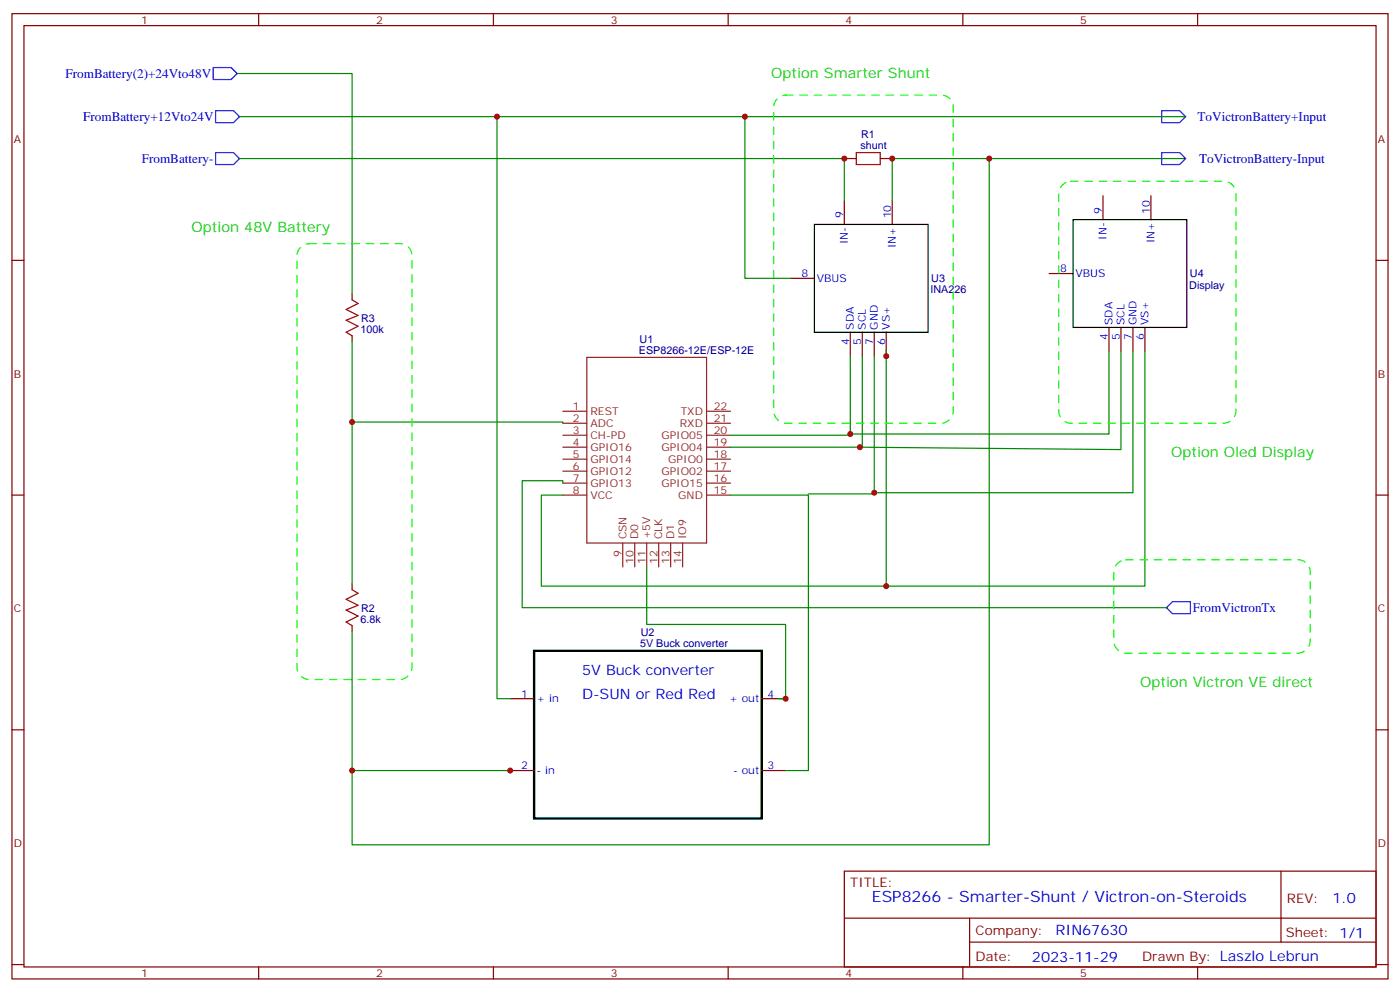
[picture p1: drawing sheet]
<svg xmlns="http://www.w3.org/2000/svg" width="412mm" height="292mm" viewBox="0 0 412 292" stroke-linecap="round" stroke-linejoin="round" font-family="sans-serif">
<g fill="none" stroke="#870000" stroke-width=".35">
<path d="M3.5 4h405.4v284.4h-405.4zM7.1 7.5h398.2v277.3h-398.2zM76.2 4v3.5M145.3 4v3.5M214.5 4v3.5M283.6 4v3.5M352.8 4v3.5M248.7 59.1v7M248.7 46.7h3.5M259.3 46.7h3.5M262.8 59.1v7M324.9 57.6v7.1"/>
<path d="M339 57.6v7.1M3.5 76.7h3.6M405.3 76.7h3.6M103.7 86.6v1.7M103.7 98.9v1.8M232.8 82h7.1M250.5 97.9v7M254 97.9v7M257.5 97.9v7M261.1 97.9v7M309 80.6h7.1M326.7 96.4v7.1"/>
<path d="M330.2 96.4v7.1M333.7 96.4v7.1M337.3 96.4v7.1M3.5 145.8h3.6M405.3 145.8h3.6M103.7 171.9v1.8M103.7 184.3v1.8M3.5 215h3.6M150.3 205.8h7M224.4 205.8h7M405.3 215h3.6M150.3 227h7"/>
<path d="M224.4 227h7M248.7 256.6h156.6v28.2h-156.6zM377.3 256.6v20.9M248.7 270.5h156.5M285.6 277.5h119.6M285.6 270.5v14.1M3.5 284.1h3.6M76.2 284.8v3.6M145.3 284.8v3.6M214.5 284.8v3.6M283.6 284.8v3.6M352.8 284.8v3.6"/>
<path d="M405.3 284.1h3.6"/>
</g>
<g fill="none" stroke="#8c2424" stroke-width=".35">
<path d="M172.9 105.3h35.2v54.6h-35.2zM165.8 131.7h7.1M165.8 121.1h7.1M165.8 124.7h7.1M165.8 135.3h7.1M165.8 138.8h7.1M165.8 128.2h7.1M208.1 131.7h7.1M208.1 121.1h7.1M208.1 124.7h7.1M208.1 135.3h7.1M208.1 138.8h7.1"/>
<path d="M208.1 128.2h7.1M165.8 145.8h7.1M165.8 142.3h7.1M183.4 159.9v7.1M187 159.9v7.1M190.5 159.9v7.1M194 159.9v7.1M197.6 159.9v7.1M201.1 159.9v7.1M208.1 145.8h7.1M208.1 142.3h7.1"/>
</g>
<path d="M157.3 191.7h67.1v49.4h-67.1z" fill="none" stroke="#000" stroke-width=".71"/>
<path d="M62.8 19.9h5.3l1.7 1.8-1.7 1.7h-5.3zM63.5 32.6h5.3l1.8 1.8-1.8 1.7h-5.3zM342.2 32.6h5.3l1.7 1.8-1.7 1.7h-5.3zM63.5 44.9h5.3l1.8 1.8-1.8 1.8h-5.3zM342.2 44.9h5.3l1.7 1.8-1.7 1.8h-5.3zM343.6 179l1.8-1.8h5.3v3.6h-5.3z" fill="none" stroke="#00f" stroke-width=".35"/>
<g fill="none" stroke="#008700" stroke-width=".35">
<path d="M69.8 21.7h33.9v64.9M70.6 34.4h75.8v171.4h3.9M146.4 34.4h202.8M219.4 34.4v47.6h13.4M70.6 46.7h178.1v12.4M291.4 46.7v202.1h-187.7v-21.8M349.2 46.7h-86.4v12.4M103.7 100.7v71.2M250.5 104.9v23.3h-35.3M254 104.9v26.8h-38.8M257.5 104.9v40.6h-19.4M261.1 103.2v69.4h-101.6v-26.8h6.3"/>
<path d="M326.7 103.5v24.3h-76.2M330.2 103.5v28.9l-76.9-.7M333.7 103.5v41.6h-76.2M337.3 103.5v69.1h-76.2M103.7 124.3h62.1v.4M165.8 142.3v-.7h-12v37.4h189.8M215.2 145.8h22.9v81.2h-6.7M190.5 167v16.9h40.9v21.9h-2.1M103.7 186.1v40.9h47.3"/>
</g>
<path d="M239.9 66.1h33.5v31.8h-33.5zM316.1 64.7h33.5v31.7h-33.5z" fill="none" stroke="#000" stroke-width=".35"/>
<path d="M252.2 44.9h7.1v3.6h-7.1zM103.7 88.3l1.8 1.1-3.5 1.8 3.5 1.7-3.5 1.4 3.5 1.8-3.5 1.8 1.7 1M103.7 173.7l1.8 1.1-3.5 1.7 3.5 1.8-3.5 1.4 3.5 1.8-3.5 1.7 1.7 1.1" fill="none" stroke="#a10000" stroke-width=".35"/>
<path d="M231.4 28h45.9a3.5 3.5 0 0 1 3.5 3.5v89.6a3.8 3.8 0 0 1-3.5 3.6h-45.9a3.8 3.8 0 0 1-3.5-3.6v-89.6a3.8 3.8 0 0 1 3.5-3.5M315.4 53.4h45.1a3.5 3.5 0 0 1 3.6 3.5v64.2a3.8 3.8 0 0 1-3.6 3.6h-45.1a3.8 3.8 0 0 1-3.5-3.6v-64.2a3.8 3.8 0 0 1 3.5-3.5M91 71.8h26.8a3.5 3.5 0 0 1 3.6 3.5v121.3a3.8 3.8 0 0 1-3.6 3.6h-26.8a3.8 3.8 0 0 1-3.5-3.6v-121.3a3.8 3.8 0 0 1 3.5-3.5M331.6 164.9h50.8a3.5 3.5 0 0 1 3.5 3.5v20.5a3.8 3.8 0 0 1-3.5 3.5h-50.8a3.8 3.8 0 0 1-3.5-3.5v-20.5a3.8 3.8 0 0 1 3.5-3.5" fill="none" stroke="#0f0" stroke-width=".35" stroke-dasharray="2.1 2.1"/>
<g fill="#c00">
<circle cx="248.7" cy="46.7" r=".88"/>
<circle cx="262.8" cy="46.7" r=".88"/>
<circle cx="146.4" cy="34.4" r=".88"/>
<circle cx="103.7" cy="124.3" r=".88"/>
<circle cx="150.3" cy="227" r=".88"/>
<circle cx="250.5" cy="127.8" r=".88"/>
<circle cx="257.5" cy="145.1" r=".88"/>
<circle cx="231.4" cy="205.8" r=".88"/>
<circle cx="261.1" cy="104.9" r=".88"/>
<circle cx="261.1" cy="172.6" r=".88"/>
<circle cx="253.3" cy="131.7" r=".88"/>
<circle cx="291.4" cy="46.7" r=".88"/>
<circle cx="103.7" cy="227" r=".88"/>
<circle cx="219.4" cy="34.4" r=".88"/>
</g>
<text font-size="4.6" fill="#00f" x="256.8" y="265.8">ESP8266 - Smarter-Shunt / Victron-on-Steroids</text>
<g font-size="4.2" fill="#0c0">
<text x="227.2" y="23.1">Option Smarter Shunt</text>
<text x="56.4" y="68.2">Option 48V Battery</text>
<text x="345" y="134.5">Option Oled Display</text>
<text x="335.8" y="202.3">Option Victron VE direct</text>
</g>
<g font-size="4.2" fill="#00f">
<text x="171.4" y="198.8">5V Buck converter</text>
<text x="171.4" y="205.8">D-SUN or Red Red</text>
<text x="392.5" y="265.9">1.0</text>
<text x="310.9" y="275.4">RIN67630</text>
<text x="304" y="283.2">2023-11-29</text>
</g>
<g font-size="3.9" fill="#00f">
<text x="19.3" y="23">FromBattery(2)+24Vto48V</text>
<text x="24.5" y="35.7">FromBattery+12Vto24V</text>
<text x="352.8" y="35.7">ToVictronBattery+Input</text>
<text x="41.8" y="48">FromBattery-</text>
<text x="353.2" y="48">ToVictronBattery-Input</text>
<text x="351.4" y="180.3">FromVictronTx</text>
</g>
<g font-size="3.9" fill="#800">
<text x="250.5" y="261.2">TITLE:</text>
<text x="379.1" y="265.9">REV:</text>
<text x="287.4" y="275.4">Company:</text>
<text x="378.7" y="276">Sheet: 1/1</text>
<text x="287.4" y="283.1">Date:</text>
<text x="336.4" y="283.2">Drawn By: Laszlo Lebrun</text>
</g>
<g font-size="3.2" fill="#800">
<text x="41.6" y="7">1</text>
<text x="110.8" y="7">2</text>
<text x="179.9" y="7">3</text>
<text x="249.1" y="7">4</text>
<text x="318.2" y="7">5</text>
<text x="4.1" y="42.1">A</text>
<text x="405.9" y="42.1">A</text>
<text x="4.1" y="111.3">B</text>
<text x="405.9" y="111.3">B</text>
<text x="4.1" y="180.4">C</text>
<text x="405.9" y="180.4">C</text>
<text x="4.1" y="249.6">D</text>
<text x="405.9" y="249.6">D</text>
<text x="41.6" y="287.8">1</text>
<text x="110.8" y="287.8">2</text>
<text x="179.9" y="287.8">3</text>
<text x="249.1" y="287.8">4</text>
<text x="318.2" y="287.8">5</text>
</g>
<g font-size="3.2" fill="#000080">
<text x="253.7" y="40.6">R1</text>
<text x="253.5" y="43.9">shunt</text>
<text x="274.3" y="83.1">U3</text>
<text x="350.5" y="81.7">U4</text>
<text x="274.1" y="86.4">INA226</text>
<text x="350.3" y="85">Display</text>
<text x="106.4" y="94.8">R3</text>
<text x="106.2" y="98.1">100k</text>
<text x="188.4" y="100.9">U1</text>
<text x="188.2" y="104.2">ESP8266-12E/ESP-12E</text>
<text x="106.2" y="183.4">6.8k</text>
<text x="106.4" y="180.1">R2</text>
<text x="188.5" y="190.6">5V Buck converter</text>
<text x="188.7" y="187.3">U2</text>
</g>
<g font-size="3.2" fill="#00f">
<text x="248.4" y="64.3" transform="rotate(-90 248.4 64.3)">9</text>
<text x="262.5" y="64.3" transform="rotate(-90 262.5 64.3)">10</text>
<text x="324.6" y="62.9" transform="rotate(-90 324.6 62.9)">9</text>
<text x="338.7" y="62.9" transform="rotate(-90 338.7 62.9)">10</text>
<text x="249.8" y="72" transform="rotate(-90 249.8 72)">IN-</text>
<text x="326" y="70.6" transform="rotate(-90 326 70.6)">IN-</text>
<text x="340.1" y="71.7" transform="rotate(-90 340.1 71.7)">IN+</text>
<text x="263.9" y="73.1" transform="rotate(-90 263.9 73.1)">IN+</text>
<text x="236.1" y="81.6">8</text>
<text x="240.6" y="83">VBUS</text>
<text x="312.3" y="80.2">8</text>
<text x="316.8" y="81.6">VBUS</text>
<text x="327.7" y="95.7" transform="rotate(-90 327.7 95.7)">SDA</text>
<text x="331.3" y="95.7" transform="rotate(-90 331.3 95.7)">SCL</text>
<text x="334.8" y="95.7" transform="rotate(-90 334.8 95.7)">GND</text>
<text x="338.3" y="95.7" transform="rotate(-90 338.3 95.7)">VS+</text>
<text x="250.1" y="101.6" transform="rotate(-90 250.1 101.6)">4</text>
<text x="251.5" y="97.2" transform="rotate(-90 251.5 97.2)">SDA</text>
<text x="253.6" y="101.6" transform="rotate(-90 253.6 101.6)">5</text>
<text x="255.1" y="97.2" transform="rotate(-90 255.1 97.2)">SCL</text>
<text x="257.2" y="101.6" transform="rotate(-90 257.2 101.6)">7</text>
<text x="258.6" y="97.2" transform="rotate(-90 258.6 97.2)">GND</text>
<text x="260.7" y="101.6" transform="rotate(-90 260.7 101.6)">6</text>
<text x="262.1" y="97.2" transform="rotate(-90 262.1 97.2)">VS+</text>
<text x="326.3" y="100.2" transform="rotate(-90 326.3 100.2)">4</text>
<text x="329.8" y="100.2" transform="rotate(-90 329.8 100.2)">5</text>
<text x="333.4" y="100.2" transform="rotate(-90 333.4 100.2)">7</text>
<text x="336.9" y="100.2" transform="rotate(-90 336.9 100.2)">6</text>
<text x="153.6" y="205.5">1</text>
<text x="158" y="206.9">+ in</text>
<text x="214.8" y="206.9">+ out</text>
<text x="226.1" y="205.5">4</text>
<text x="153.6" y="226.6">2</text>
<text x="226.1" y="226.6">3</text>
<text x="158" y="228">- in</text>
<text x="215.9" y="228">- out</text>
</g>
<g font-size="3.2" fill="#8d2323">
<text x="168.7" y="120.8">1</text>
<text x="168.7" y="124.3">2</text>
<text x="173.9" y="122.2">REST</text>
<text x="173.9" y="125.7">ADC</text>
<text x="200.3" y="125.7">RXD</text>
<text x="200.5" y="122.2">TXD</text>
<text x="210.3" y="120.8">22</text>
<text x="210.3" y="124.3">21</text>
<text x="168.7" y="131.4">4</text>
<text x="168.7" y="127.8">3</text>
<text x="173.9" y="129.3">CH-PD</text>
<text x="194.8" y="129.3">GPIO05</text>
<text x="210.3" y="131.4">19</text>
<text x="210.3" y="127.8">20</text>
<text x="168.7" y="134.9">5</text>
<text x="173.9" y="132.8">GPIO16</text>
<text x="173.9" y="136.3">GPIO14</text>
<text x="194.8" y="132.8">GPIO04</text>
<text x="196.9" y="136.3">GPIO0</text>
<text x="210.3" y="134.9">18</text>
<text x="168.7" y="138.4">6</text>
<text x="168.7" y="142">7</text>
<text x="173.9" y="139.8">GPIO12</text>
<text x="173.9" y="143.4">GPIO13</text>
<text x="194.8" y="139.8">GPIO02</text>
<text x="194.8" y="143.4">GPIO15</text>
<text x="210.3" y="138.4">17</text>
<text x="210.3" y="142">16</text>
<text x="168.7" y="145.5">8</text>
<text x="173.9" y="146.9">VCC</text>
<text x="199.8" y="146.9">GND</text>
<text x="210.3" y="145.5">15</text>
<text x="184.5" y="158.9" transform="rotate(-90 184.5 158.9)">CSN</text>
<text x="188" y="158.9" transform="rotate(-90 188 158.9)">D0</text>
<text x="191.6" y="158.9" transform="rotate(-90 191.6 158.9)">+5V</text>
<text x="195.1" y="158.9" transform="rotate(-90 195.1 158.9)">CLK</text>
<text x="198.6" y="158.9" transform="rotate(-90 198.6 158.9)">D1</text>
<text x="202.1" y="158.9" transform="rotate(-90 202.1 158.9)">IO9</text>
<text x="183.1" y="164.1" transform="rotate(-90 183.1 164.1)">9</text>
<text x="186.6" y="166.1" transform="rotate(-90 186.6 166.1)">10</text>
<text x="190.1" y="166.1" transform="rotate(-90 190.1 166.1)">11</text>
<text x="193.7" y="166.1" transform="rotate(-90 193.7 166.1)">12</text>
<text x="197.2" y="166.1" transform="rotate(-90 197.2 166.1)">13</text>
<text x="200.7" y="166.1" transform="rotate(-90 200.7 166.1)">14</text>
</g>
</svg>
